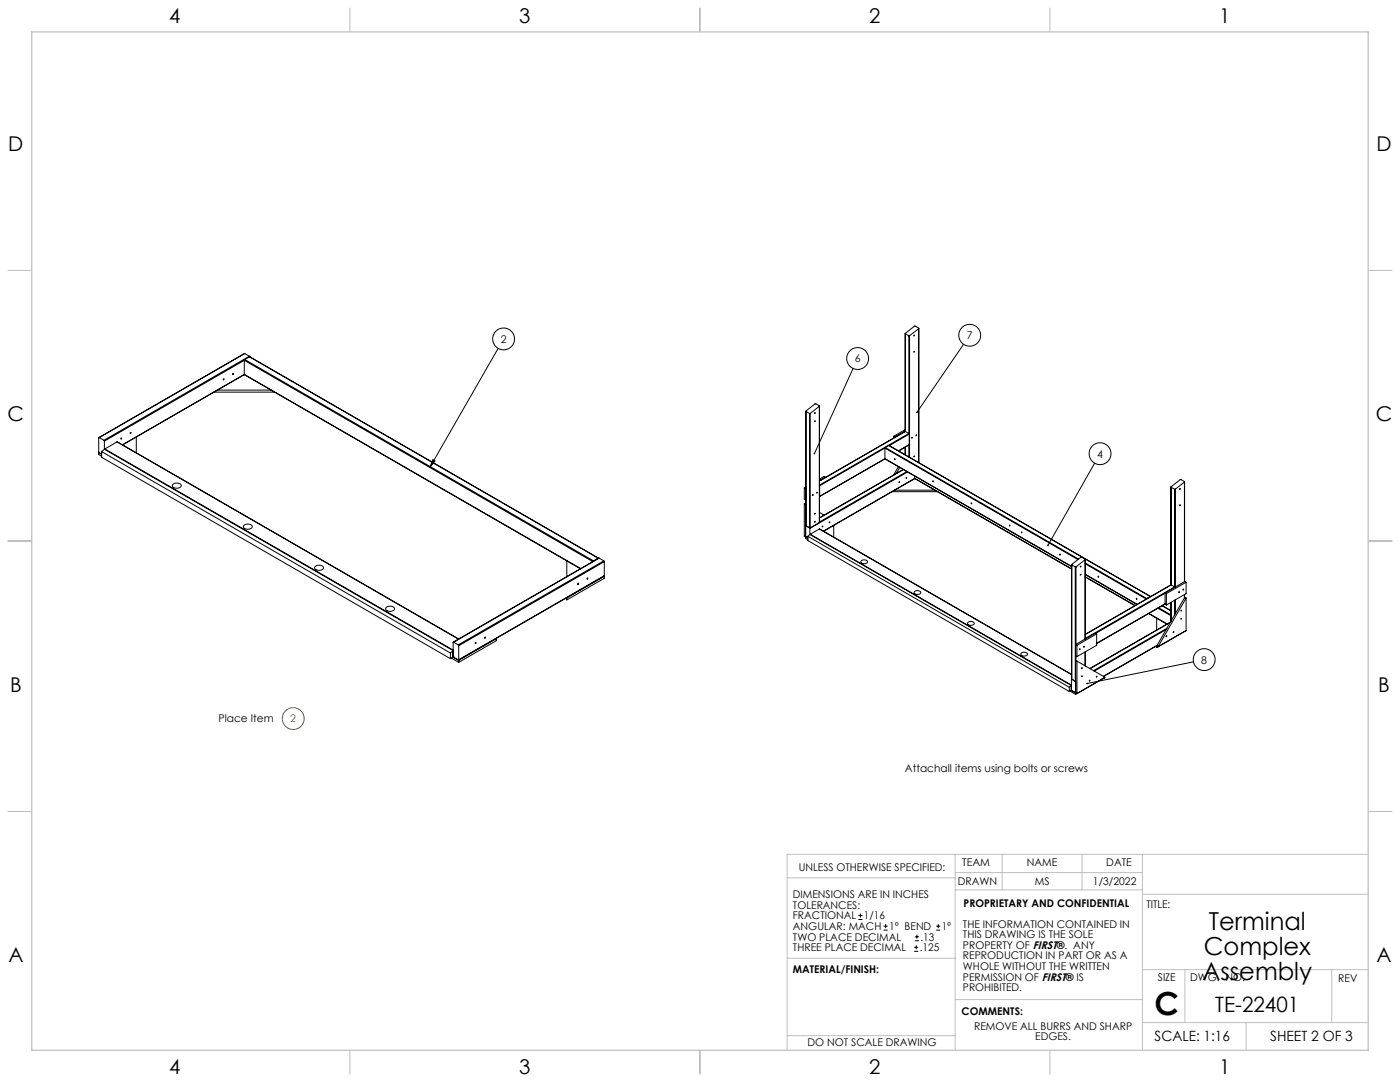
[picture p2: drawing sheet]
<svg xmlns="http://www.w3.org/2000/svg" width="559mm" height="432mm" viewBox="0 0 559 432" stroke-linecap="round" stroke-linejoin="round" font-family="sans-serif">
<g fill="none" stroke="#c0c0c0" stroke-width=".4">
<path d="M139.7 3.2v9.5M279.4 3.2v9.5M419.1 3.2v9.5M3.1 107.9h9.6M546.1 107.9h9.5M3.1 215.9h9.6M546.1 215.9h9.5M3.1 323.8h9.6M546.1 323.8h9.5M314.2 350.3h67M381.2 340.9v78.2M381.2 355.1h74.8"/>
<path d="M381.2 348.2h74.8M400 340.9v14.2M431.9 340.9v14.2M456 340.9v78.2M456 356.9h90.1M546.1 340.9h-231.9v78.2M314.2 382.4h67.2M381.2 398.9h74.8M456 387h90.1M472.9 387v21.1M531.6 387v21.1M139.7 419.1v9.6"/>
<path d="M279.4 419.1v9.6M314.2 413.3h67M419.1 419.1v9.6M456 408.1h90.1M497.4 408.1v11"/>
</g>
<path d="M12.7 12.7h533.4v406.4h-533.4z" fill="none" stroke="#c0c0c0" stroke-width=".5"/>
<g fill="none" stroke="#000" stroke-width=".4">
<path d="M198.8 139l-27.2 47.5M361.3 133.1v39.1M362.8 134v39M363 134l3.7-3-1.7-.9-3.7 2.9 1.5 1M363 134h-.2M363 134v48.5M366.7 131.1v53.5M384.6 137.4l-18.6 27.2M85.4 156.5h24.2M86.8 155.7h21.4M97.5 149.4l134.2 77.6M97.5 149.5l-48.6 28.1"/>
<path d="M97.5 143.8v5.6M97.5 143.8l139.1 80.3M97.5 149.4l134.3 77.5M97.5 143.8l-55.8 32.2M97.7 143.5l-.2 .3M97.7 141.1l-58.2 33.5M97.7 143.5l139.2 80.3M97.7 141.1l-58.1 33.5M97.7 141.1l1.9 1.1M99.6 142.4h.1M99.6 142.2l.1 .2M99.6 142.4l139.2 80.3"/>
<path d="M99.6 142.4l-1.9 1.1M99.6 142.2l-58.1 33.5M99.7 142.4l139.2 80.3M340.5 147l-15.5 34M39.6 174.6l-.2 .1v5.7l1.2 .9-1.2-.7M39.6 174.6l1.9 1.1M41.5 175.7l.2 .3M41.7 179.3l139.2 80.3-1.1 1M41.7 179.3l-1.1 .9M41.7 176v3.3M41.8 179.2l-.1 .1M41.8 179.2l139.1 80.2"/>
<path d="M46.7 176.4l136.4 78.6M46.7 176.4l-4.9 2.8M46.7 176.4l136.3 78.7M54.4 174.4v6.3M321.7 164.1v45.7M321.7 164.2l1.4 .8M323.1 165h.3M323.1 165v45.6M323.4 165v45.6M325.2 168v.3zM325.2 164.7v.4zM327 162.1l-1.6-1-3.7 3.1"/>
<path d="M327 162.1l-3.6 2.9M327 162.1v46.4M327.1 162l-.1 46.5M353.2 178.8v4.3M353.2 178.8l77 44.5M353.2 178.8l-26 15.1M353.3 178.6l-.1 .2M353.3 178.6l77.2 44.5M354.8 177.8l104.4 60.3M354.8 177.8l-1.5 .8M354.8 177.8l104.3 60.3M356.8 174.1l.5 .3"/>
<path d="M356.8 174.1v.7M357.3 174.4v.1M361.2 172.2h.2M361.3 171.4l-4.5 2.7M361.3 172.1l-4 2.3M361.4 178.4v3.1M361.4 172.2l-34.3 19.8M361.4 172.2l1.4 .8M362.8 173l.1 .2M362.8 177.6v4.8M362.8 173l-35.7 20.6M362.9 177.4l-4.2 2.6"/>
<path d="M362.9 173.2v4.2M362.9 173.2l-7.9 4.6M362.9 177.4l-4.3 2.6M363.9 174.6h.2l-.2 .3zM39.4 180.6v.8l1.2 .7M39.5 180.6h-.1M40.6 180.2l139.2 80.4M40.6 180.2v2.3l139.2 80.4M69 193.3a2 2 0 0 1 3.3 .7 2.05 2.05 0 0 1-3.5-.3zM172.8 183.4l.8 .5-2 2.6zM321 194.7v4.5l.6 .3M321 194.7l.6 .3"/>
<path d="M321.6 195v4.5M321.7 194.3l-.7 .4M321.7 194.9l-.1 .1M321.7 199.5h-.1M326 196.5v.3zM327.1 193.7l.1 .2M327.2 193.9v4.2M329.4 190.5l-.5-.4-1.8 1.1M329.4 190.5l-2.3 1.3M329.4 190.5v.1M353.2 183.1h.1M353.2 183.1l74.5 43"/>
<path d="M353.2 183.1l-26 15M356.1 196.2h18.1M357 183l.2 .4zM357.1 195.6h16.1M358.6 186.2l-1.9 3.3M358.9 192.2l.1 .3zM359.1 186.5l-1.3 2.4M362 188.2l-34.9 20.1M362.3 188.3l-39 22.6M364.7 182.1l.3-.1-.2 .4zM365.1 190.9l-36.5 21.1M365.1 190.9l62.6 36.2"/>
<path d="M365.1 190v.9M436.9 184.9l-18.6 32.7M467.4 194.4v39M468.8 195.3v38.9M469.1 195.2l3.7-2.9-1.7-.9-3.7 2.9 1.4 1M469.1 195.2l-.3 .1M469.1 195.2v39M472.8 192.3v39.8M97.3 209.7a2.04 2.04 0 0 1 3.4 .7 2.07 2.07 0 0 1-3.6-.4zM321.6 214.1l.8 .7-.8-.5M321.6 201.3l-.6-.3v13l.6 .3M321.6 201.3v13.6l.8 .5"/>
<path d="M321.6 201.3l.1 .1M321.6 209.8h.1M321.6 214.2v.1M321.7 209.8l-.1 .1M321.7 209.8l1.4 .8M322.4 214l104.4 60.3M322.4 214v1.7l104.4 60.3M323.1 210.6h.3M323.1 210.6l.2 .3M323.3 213.3l104.3 60.3-.8 .7M323.3 213.3l-.9 .7M323.3 210.9v2.4"/>
<path d="M323.4 213.2l-.1 .1M323.4 213.2l104.2 60.2M325.2 204.9l.2 .1-.2 .2zM327 211.1l100.7 58.1M327 208.5l-3.6 2.1M327 211.1l-3.6 2.1M327.1 206.7l33.4-19.3-33.4 19.3M327.1 204.5l1.8 1.1M328.3 209.9l-.1 .4zM332.8 209.7v4.7M387.6 200.7l.2 .3zM125.8 226.1a2.02 2.02 0 0 1 3.3 .7 2.05 2.05 0 0 1-3.5-.3z"/>
<path d="M226.2 223.8v6.3M236.9 223.8l-.2 .2M238.8 222.7l.1 .1M238.8 222.7l-1.9 1.1M239.1 222.7l-58.2 33.6M239.1 222.7l-58.1 33.6M239.1 222.7l1.9 1.1M241 223.8l.2 .4M241 223.8l-58.1 33.6M241.1 229.9l.1 .1M241.1 229.9l-58 33.5M241.2 229.8l-.1 .1"/>
<path d="M241.2 230l-15 8.6M241.2 230v.8l-15 8.6v-.9M241.2 224.2v5.6M241.2 224.2l-58.1 33.5M241.2 229.8l-58.1 33.5M343.7 223.9a1.46 1.46 0 0 1 2.5 .5 1.48 1.48 0 0 1-2.6-.4zM365.1 236a1.41 1.41 0 0 1 2.4 .7 1.49 1.49 0 0 1-2.6-.4zM427.7 225.4l.1 45.7M429.2 226.2h.3M429.2 226.2v45.7M429.5 226.2v30.9M431.3 226l-.1 .3z"/>
<path d="M433.1 223.4l-1.6-1-3.8 2.9 1.5 .9M433.1 223.4l-3.6 2.8M433.1 223.4v31.6M433.2 229.2l20.7 12M433.2 223.3v31.7M433.2 230.2l19.8 11.5-19.8-11.4M433.2 225l24.4 14.1M433.2 224.7l24.5 14.2M438.3 229.9l.2 .4zM457.7 238.9l-.1 .1M459.1 238.1h.2M459.1 238.1l-1.4 .8"/>
<path d="M465 236.6l.6 .3M465 236.6v4.5M465 236.7l-27.7 16.1M465.6 236.9v4.5M467.4 233.4l-34.2 19.8M467.4 233.4l1.4 .8M468.8 234.2l.1 .2M468.8 239.5v5.9M468.8 234.2l-35.6 20.6M469.1 239.4v5.5M472.2 235.2l.2-.1-.1 .3zM472.8 237.2v1.4"/>
<path d="M473.4 238.7l-.5-.3-11.2 19.4 .5 .3M473.4 238.7l-11.2 19.4M473.4 232.4v4.5l-7.8 4.5M473.4 238.7v12.9l-11.2 6.5M473.4 232.4l-7.8 4.5M473.4 232.4l-.5-.3-7.9 4.5M154.1 242.5a2 2 0 0 1 3.3 .6 2.05 2.05 0 0 1-3.5-.2zM181 256.3l-.1 5.9M181 256.3l1.9 1.1M182.9 254.9h.4M182.9 257.4l.2 .3M183.1 257.7v5.6"/>
<path d="M189.8 256.4l.2 .2-.3 .3zM193.5 254.3l.2-.1-.2 .5zM197.8 254.9h.3M198.1 254.9l-15 8.6M198.1 254.9v.8l-15 8.6M386.3 248.4a1.43 1.43 0 0 1 2.5 .6 1.48 1.48 0 0 1-2.6-.4zM429.3 257.2v4.6l.6 .2M429.3 257.2l.6 .3M429.9 257.5v4.5M430.9 259h.2l-.2 .3zM433.2 254.9v.1M437.7 253l-.5-.3-7.9 4.5"/>
<path d="M437.7 253l-7.8 4.5M437.7 253v4.5l-7.8 4.5M458.5 244.8l7.3 4.3-7.4-4.3M461.7 246.7v4.7M461.8 257.6l-21.3 12.3 21.3-12.2M462.1 242.7l5.3 3M462.4 242.5l5 2.9M463.8 241.7l3.6 2.1M463.9 241.7l3.5 2M465 241.1l-27.3 15.7M465 241.1l.6 .3M465 241l-27.3 15.8"/>
<path d="M465.5 251.2l-28.7 16.6M465.5 253.8v.3zM465.7 250.8l-29.2 16.9M467.1 248.4l-32 18.4M467.2 248.2l-32.2 18.6M467.4 240.3v7.7M468.3 252.1v.4zM472.9 252h.1M472.9 252l-11.2 6.4v-.7M179.8 260.6v2.3M180.2 262.6l2.9 1.7M180.9 262.1h.1"/>
<path d="M180.9 262l.1 .3 2.1 1M180.9 262.2l-1.1 .7M180.9 262.2l2.2 1.3M183.1 263.5v.8M407.5 260.8a1.44 1.44 0 0 1 1.5-.6 1.44 1.44 0 0 1 1.1 1.1 1.52 1.52 0 0 1-2.6-.4zM426.8 274.3v1.7M427.1 275.8l2.2 1.3M427.6 275.3l1.7 1M427.6 275.4h.1M427.6 275.5l-.8 .5M427.7 271l.1 .1M427.8 271.1l-.2 4.4"/>
<path d="M427.8 271.1l1.4 .8M429.2 271.9h.1M429.2 271.9l.1 .2M429.3 276.4h.1M429.5 261.8v1.8M429.9 263.8l11.2 6.5-11.8 6.8M429.9 263.8v13l-2.3-1.3M429.9 263.8l-.6-.3v13.6M433.1 260.2v5.5M433.2 260.1v5.6M434.9 271.4l-.1 .4zM440.5 270.6h.1"/>
<path d="M476.4 264.1l-42.4 8.7M342.6 367h1.6M342.6 365.4h1.6M343.4 364.6v1.5M352.7 371.2h1.6M352.7 369.6h1.6M353.5 368.8v1.6M364.9 379.7h1.6M364.9 378.1h1.6M365.2 375.4h1.6M365.2 373.8h1.6M365.7 377.3v1.5"/>
<path d="M366 373v1.6M373.7 371.2h1.6M373.7 369.6h1.6M374.5 368.8v1.6"/>
<circle cx="201" cy="135.3" r="4.4"/>
<circle cx="364.9" cy="133.9" r=".16"/>
<circle cx="387.1" cy="133.8" r="4.4"/>
<circle cx="89.3" cy="151.4" r=".22"/>
<circle cx="93.1" cy="149.2" r=".21"/>
<circle cx="342.3" cy="143.1" r="4.4"/>
<circle cx="364.9" cy="140.4" r=".16"/>
<circle cx="48.4" cy="175" r=".22"/>
<circle cx="52.2" cy="172.8" r=".22"/>
<circle cx="365.7" cy="173.8" r=".16"/>
<circle cx="324.4" cy="197.6" r=".16"/>
<circle cx="361.8" cy="190.8" r=".17"/>
<circle cx="372.4" cy="192" r=".17"/>
<circle cx="439.1" cy="181.1" r="4.4"/>
<circle cx="470.9" cy="195.2" r=".16"/>
<circle cx="325.2" cy="208.3" r=".16"/>
<circle cx="331.1" cy="208.4" r=".17"/>
<circle cx="403" cy="209.7" r=".17"/>
<circle cx="407.7" cy="212.5" r=".17"/>
<circle cx="471" cy="201.7" r=".18"/>
<circle cx="230.8" cy="233" r=".23"/>
<circle cx="234.5" cy="230.8" r=".23"/>
<circle cx="423.1" cy="221.3" r=".17"/>
<circle cx="431.3" cy="229.4" r=".16"/>
<circle cx="453.6" cy="238.9" r=".17"/>
<circle cx="470.7" cy="236.2" r=".16"/>
<circle cx="432.6" cy="258.2" r=".17"/>
<circle cx="471.5" cy="247" r=".16"/>
<circle cx="471.5" cy="243.7" r=".16"/>
<circle cx="431.9" cy="269.8" r=".17"/>
<circle cx="431.9" cy="266.6" r=".17"/>
<circle cx="437.8" cy="270" r=".17"/>
<circle cx="480.6" cy="263.3" r="4.4"/>
</g>
<circle cx="117" cy="286.8" r="4.3" fill="none" stroke="#808000" stroke-width=".4"/>
<path d="M172.8 183.4l.8 .5-2 2.6zM365.7 164.4l.1 .5 .2-.3-.2 .3a.34 .34 0 0 0 .5-.1 .34 .34 0 0 0-.1-.5 .34 .34 0 0 0-.5 .1zM324.8 180.8v.5l.2-.3-.1 .3a.33 .33 0 0 0 .4-.1 .33 .33 0 0 0-.1-.5 .33 .33 0 0 0-.4 .1zM418 217.4l.1 .5 .2-.3-.2 .3a.34 .34 0 0 0 .5-.1 .34 .34 0 0 0-.1-.4 .34 .34 0 0 0-.5 0zM433.7 272.5l-.1 .3h.4h-.4a.34 .34 0 0 0 .5 .3 .34 .34 0 0 0 .1-.5 .34 .34 0 0 0-.5-.1z" fill="#000"/>
<text font-size="12.7" x="460.9" y="405.2">C</text>
<g font-size="9.9">
<text x="482.5" y="371.2">Terminal</text>
<text x="480.5" y="381.1">Complex</text>
<text x="480" y="391">Assembly</text>
</g>
<text font-size="8.5" x="485.1" y="404">TE-22401</text>
<g font-size="8.1">
<text x="67.6" y="9.3">4</text>
<text x="207.3" y="9.3">3</text>
<text x="347" y="9.3">2</text>
<text x="486.7" y="9.3">1</text>
<text x="3.3" y="60.1">D</text>
<text x="549.4" y="60.1">D</text>
<text x="3" y="168">C</text>
<text x="549.1" y="168">C</text>
<text x="4" y="276">B</text>
<text x="550.1" y="276">B</text>
<text x="3.3" y="383.9">A</text>
<text x="549.4" y="383.9">A</text>
<text x="67.6" y="428.4">4</text>
<text x="207.3" y="428.4">3</text>
<text x="347" y="428.4">2</text>
<text x="486.7" y="428.4">1</text>
</g>
<g font-size="5.6">
<text x="460.9" y="415.2">SCALE: 1:16</text>
<text x="507" y="415.2">SHEET 2 OF 3</text>
</g>
<g font-size="4.2">
<text x="199.9" y="136.8">2</text>
<text x="385.9" y="135.3">7</text>
<text x="341.2" y="144.6">6</text>
<text x="437.9" y="182.6">4</text>
<text x="479.5" y="264.8">8</text>
<text x="87.2" y="288.3">Place Item</text>
<text x="361.2" y="308.2">Attachall items using bolts or screws</text>
<text x="318.8" y="347.7">UNLESS OTHERWISE SPECIFIED:</text>
<text x="384.1" y="345.5">TEAM</text>
<text x="409.9" y="345.7">NAME</text>
<text x="441.6" y="345.7">DATE</text>
<text x="382.3" y="353.3">DRAWN</text>
<text x="413" y="353.3">MS</text>
<text x="436.3" y="353.3">1/3/2022</text>
<text x="316.5" y="358.5">DIMENSIONS ARE IN INCHES</text>
<text x="316.5" y="362.7">TOLERANCES:</text>
<text x="384.6" y="361.9">PROPRIETARY AND CONFIDENTIAL</text>
<text x="457.6" y="362.3">TITLE:</text>
<text x="316.5" y="371.2">ANGULAR: MACH</text>
<text x="316.5" y="366.9">FRACTIONAL</text>
<text x="344.8" y="366.9">1/16</text>
<text x="354.9" y="371.2">1° BEND</text>
<text x="375.9" y="371.2">1°</text>
<text x="384.4" y="370.2">THE INFORMATION CONTAINED IN</text>
<text x="316.5" y="375.4">TWO PLACE DECIMAL</text>
<text x="367.4" y="375.4">.13</text>
<text x="384.4" y="374.4">THIS DRAWING IS THE SOLE</text>
<text x="316.5" y="379.6">THREE PLACE DECIMAL</text>
<text x="367.1" y="379.6">.125</text>
<text x="384.4" y="378.6">PROPERTY OF FIRST®. ANY</text>
<text x="384.4" y="382.9">REPRODUCTION IN PART OR AS A</text>
<text x="316.5" y="388.4">MATERIAL/FINISH:</text>
<text x="384.4" y="387.1">WHOLE WITHOUT THE WRITTEN</text>
<text x="384.4" y="391.3">PERMISSION OF FIRST® IS</text>
<text x="384.4" y="395.6">PROHIBITED.</text>
<text x="462.2" y="391.3">SIZE</text>
<text x="475.1" y="391.3">DWG. NO.</text>
<text x="534.1" y="391.8">REV</text>
<text x="383.8" y="405.1">COMMENTS:</text>
<text x="388.8" y="410.9">REMOVE ALL BURRS AND SHARP</text>
<text x="322.3" y="417.6">DO NOT SCALE DRAWING</text>
<text x="413.2" y="415.2">EDGES.</text>
</g>
<text font-size="4.2" fill="#808000" x="115.9" y="288.3">2</text>
</svg>
